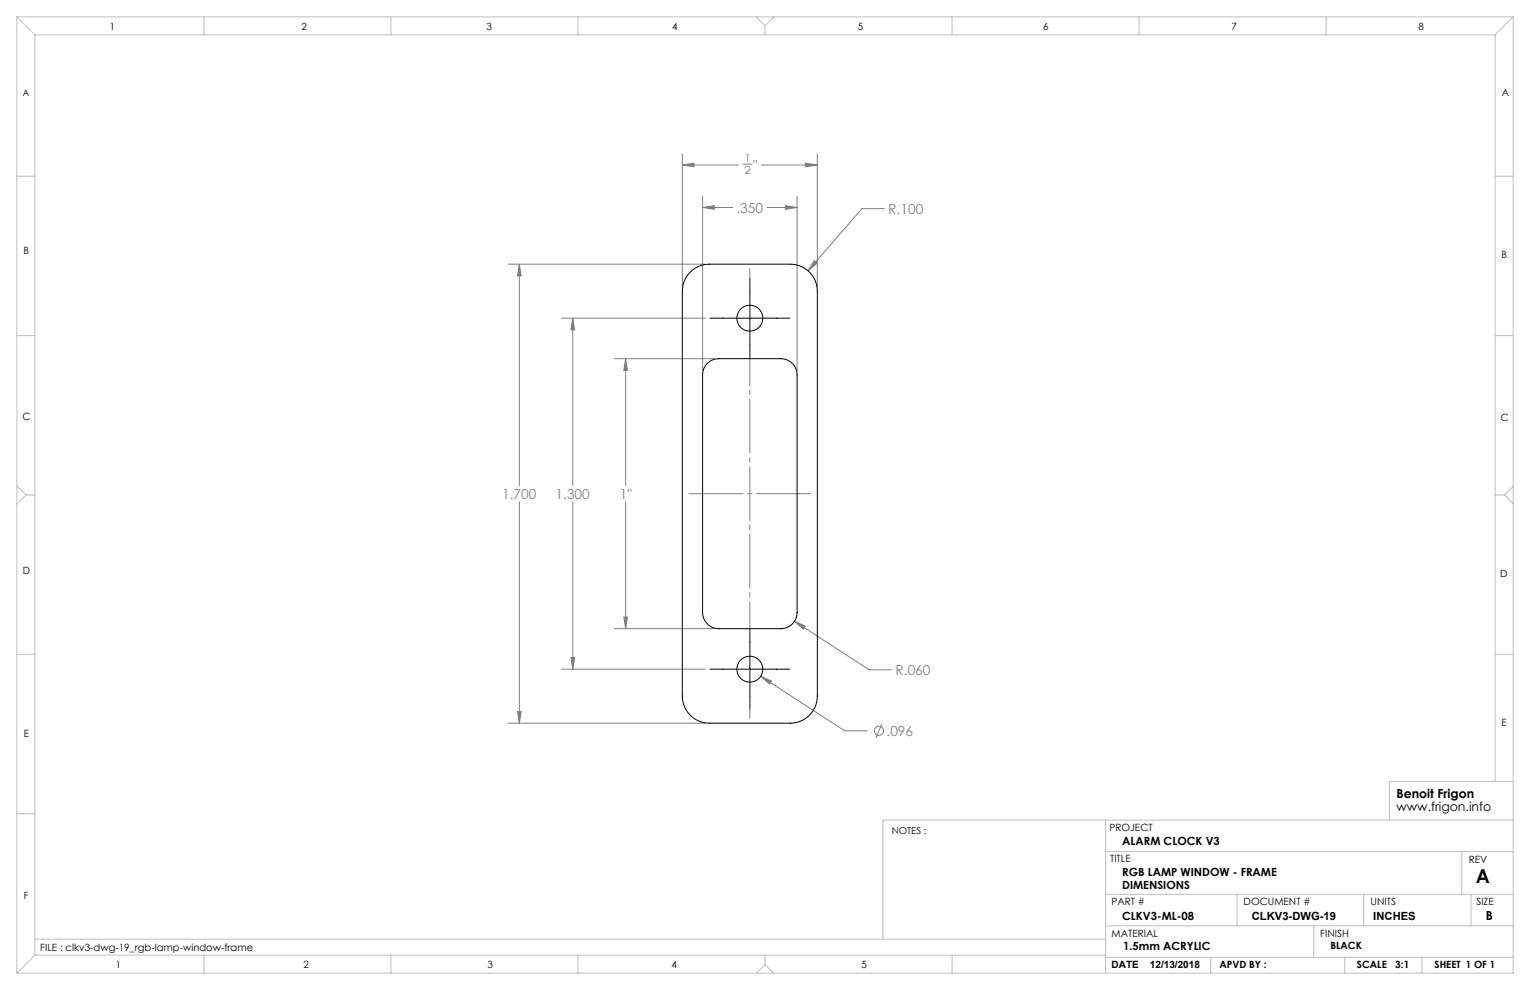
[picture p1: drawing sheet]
<svg xmlns="http://www.w3.org/2000/svg" width="432mm" height="279mm" viewBox="0 0 432 279" stroke-linecap="round" stroke-linejoin="round" font-family="sans-serif">
<g fill="none" stroke="#808080" stroke-width=".28">
<path d="M192.6 43.4v37.5M192.6 46.6h15.8M192.6 46.6l3.3-.5v1zM198.3 55.4v49.1M198.3 58.6h8.5M198.3 58.6l3.3-.5v1zM209.8 46.3h2.4M214.9 46.6h15.8M216.5 58.6h8.5M221.7 58.1l3.3 .5-3.3 .5zM225 55.4v49.1M227.4 46.1l3.3 .5-3.3 .5z"/>
<path d="M230.7 43.4v37.5M249.6 58.9h-6.3l-15.3 17.5M143.4 74.6h55.5M146.6 74.6v62.4M146.6 74.6l.5 3.3h-1zM229.8 73.6l.8 .7-2.6 2.1zM158.5 89.8h40.6M161.6 89.8v47.2M161.6 89.8l.6 3.3h-1.1zM173.4 101.2h28.2M176.6 101.2l.5 3.3h-1zM176.6 101.2v35.8"/>
<path d="M146.6 141.6v62.5M161.6 141.6v47.3M176.6 141.6v35.8M173.4 177.4h28.2M176.1 174.1h1l-.5 3.3zM224.2 175.3l3.1 1.4-.6 .9zM224.2 175.3l21.1 13.7h6.4M158.5 188.9h40.6M161.1 185.6h1.1l-.6 3.3zM214.7 190.9l23.7 15.3h6.3M214.7 190.9l3 1.3-.5 .9zM143.4 204.1h55.5"/>
<path d="M146.1 200.8h1l-.5 3.3zM248.8 204.4l-1.5 3.7"/>
<circle cx="248.1" cy="206.2" r="1.29"/>
</g>
<path d="M211.6 78.5v22.6M200.3 89.8h22.6M211.6 177.6v22.5M200.3 188.9h22.6" fill="none" stroke="#000" stroke-width=".28"/>
<path d="M211.6 202.8v-127" fill="none" stroke="#808080" stroke-width=".28" stroke-dasharray="15.2 1.3 1.3 1.3" stroke-dashoffset="1.3"/>
<path d="M229.4 139.3h-35.6" fill="none" stroke="#808080" stroke-width=".28" stroke-dasharray="15.2 1.3 1.3 1.3" stroke-dashoffset="-.6"/>
<g fill="none" stroke="#c0c0c0" stroke-width=".28">
<path d="M4.8 4.8l5 5M4.8 4.8h422.2M4.8 4.8v269.8M9.8 9.8h412.2M9.8 9.8v259.8M57.5 4.8v5M110.3 4.8v5M163.1 4.8v5M213.4 4.8l2.5 2.5M215.9 7.3v2.5M218.4 4.8l-2.5 2.5M268.7 4.8v5"/>
<path d="M321.5 4.8v5M374.3 4.8v5M422 9.8v210.7M427 4.8l-5 5M427 4.8v269.8h-422.2M4.8 49.7h5M422 49.7h5M4.8 94.7h5M422 94.7h5M4.8 137.1l2.5 2.6M7.3 139.7l-2.5 2.6M7.3 139.7h2.5"/>
<path d="M422 139.7h2.6M424.6 139.7l2.4 2.4M427 137.3l-2.4 2.4M4.8 184.7h5M422 184.7h5M4.8 229.7h5M312 231.5v43.1M427 231.5h-177.8v33.6M427 220.5h-34.8v11M312 240.3h115M312 252.4h115M349.1 252.4v8.9"/>
<path d="M384.9 252.4v8.9M412.6 240.3v12.1M415.2 252.4v8.9M9.8 265.1h302.2M9.8 269.6l-5 5M9.8 269.6h302.2M57.5 269.6v5M110.3 269.6v5M163.1 269.6v5M215.9 272.2l-2.4 2.4M215.9 272.2l2.4 2.4M215.9 269.6v2.6"/>
<path d="M268.7 269.6v5M312 270.2h115M312 261.3h115M341.7 270.2v4.4M370.8 261.3v8.9M379.5 270.2v4.4M401.3 270.2v4.4"/>
</g>
<path d="M146.6 74.6l.5 3.3h-1zM146.1 200.8h1l-.5 3.3zM161.6 89.8l.6 3.3h-1.1zM161.1 185.6h1.1l-.6 3.3zM176.6 101.2l.5 3.3h-1zM176.1 174.1h1l-.5 3.3zM221.7 58.1l3.3 .5-3.3 .5zM198.3 58.6l3.3-.5v1zM214.7 190.9l2.5 2.2 .5-.9zM229.8 73.6l-1.8 2.8 2.6-2.1zM192.6 46.6l3.3-.5v1zM227.4 46.1l3.3 .5-3.3 .5zM224.2 175.3l2.5 2.3 .6-.9z" fill="#808080"/>
<g fill="none" stroke="#000" stroke-width=".28">
<path d="M194.8 76.8l2.1-1.5 2.4-.7h23.8a7.6 7.6 0 0 1 7.6 7.6v114.3a7.6 7.6 0 0 1-7.6 7.6h-22.9a7.6 7.6 0 0 1-7.6-7.6v-114.3l.4-2.5 .7-1.6zM199.4 102.8l1-.8 1.8-.7 18.2-.1a4.6 4.6 0 0 1 4.6 4.6v67.1a4.6 4.6 0 0 1-4.6 4.5h-17.5a4.6 4.6 0 0 1-4.6-4.5v-67.1l.4-1.9z"/>
<circle cx="211.6" cy="89.8" r="3.7"/>
<circle cx="211.6" cy="188.9" r="3.7"/>
</g>
<text font-size="5.4" x="416.5" y="249.1">A</text>
<g font-size="3.9" fill="#808080">
<text x="212.6" y="47.9">&quot;</text>
<text x="207.9" y="60">.350</text>
<text x="250.7" y="60.3">R.100</text>
<text x="141.7" y="140.8">1.700</text>
<text x="156.8" y="140.8">1.300</text>
<text x="174.9" y="140.8">1&quot;</text>
<text x="252.7" y="190.5">R.060</text>
<text x="250.2" y="207.7">.096</text>
</g>
<g font-size="3.5">
<text x="394.1" y="225.3">Benoit Frigon</text>
<text x="394.1" y="228.8">www.frigon.info</text>
<text x="419.3" y="259.7">B</text>
</g>
<g font-size="3.2" fill="#808080">
<text x="210.1" y="45.8">1</text>
<text x="210.1" y="49.1">2</text>
</g>
<g font-size="3.2">
<text x="316.7" y="238.4">ALARM CLOCK V3</text>
<text x="316.7" y="247.3">RGB LAMP WINDOW - FRAME</text>
<text x="316.7" y="250.8">DIMENSIONS</text>
<text x="316.7" y="259.7">CLKV3-ML-08</text>
<text x="353.3" y="259.7">CLKV3-DWG-19</text>
<text x="387.6" y="259.7">INCHES</text>
<text x="317" y="268.2">1.5mm ACRYLIC</text>
</g>
<g font-size="2.8">
<text x="31" y="8.5">1</text>
<text x="85.1" y="8.5">2</text>
<text x="137.3" y="8.5">3</text>
<text x="189.7" y="8.5">4</text>
<text x="242.1" y="8.5">5</text>
<text x="294.4" y="8.5">6</text>
<text x="347.6" y="8.5">7</text>
<text x="400.3" y="8.5">8</text>
<text x="423.8" y="27.2">A</text>
<text x="6.7" y="71.8">B</text>
<text x="423.8" y="72.8">B</text>
<text x="6.4" y="118.6">C</text>
<text x="423.5" y="118.9">C</text>
<text x="6.5" y="162.1">D</text>
<text x="423.4" y="163">D</text>
<text x="6.7" y="207.9">E</text>
<text x="423.7" y="204.9">E</text>
<text x="313.1" y="234.6">PROJECT</text>
<text x="313.3" y="243.2">TITLE</text>
<text x="414.5" y="243.6">REV</text>
<text x="6.7" y="253.8">F</text>
<text x="313.7" y="255.3">PART #</text>
<text x="351" y="255.3">DOCUMENT #</text>
<text x="386.8" y="255.3">UNITS</text>
<text x="416.7" y="255.3">SIZE</text>
<text x="11.4" y="268.4">FILE : clkv3-dwg-19_rgb-lamp-window-frame</text>
<text x="313.7" y="264.6">MATERIAL</text>
<text x="372.6" y="264.5">FINISH</text>
<text x="375.5" y="267.9">BLACK</text>
<text x="32.7" y="273.3">1</text>
<text x="85.7" y="273.3">2</text>
<text x="137.6" y="273.3">3</text>
<text x="189.6" y="273.3">4</text>
<text x="243.2" y="273.2">5</text>
<text x="313.7" y="273.3">DATE</text>
<text x="324.5" y="273.3">12/13/2018</text>
<text x="344.1" y="273.1">APVD BY :</text>
<text x="383" y="273.1">SCALE</text>
<text x="393.8" y="273.1">3:1</text>
<text x="404.9" y="273.1">SHEET 1 OF 1</text>
</g>
<text font-size="2.7" x="251.7" y="235.2">NOTES :</text>
<text font-size="2.5" x="6.4" y="27">A</text>
</svg>
